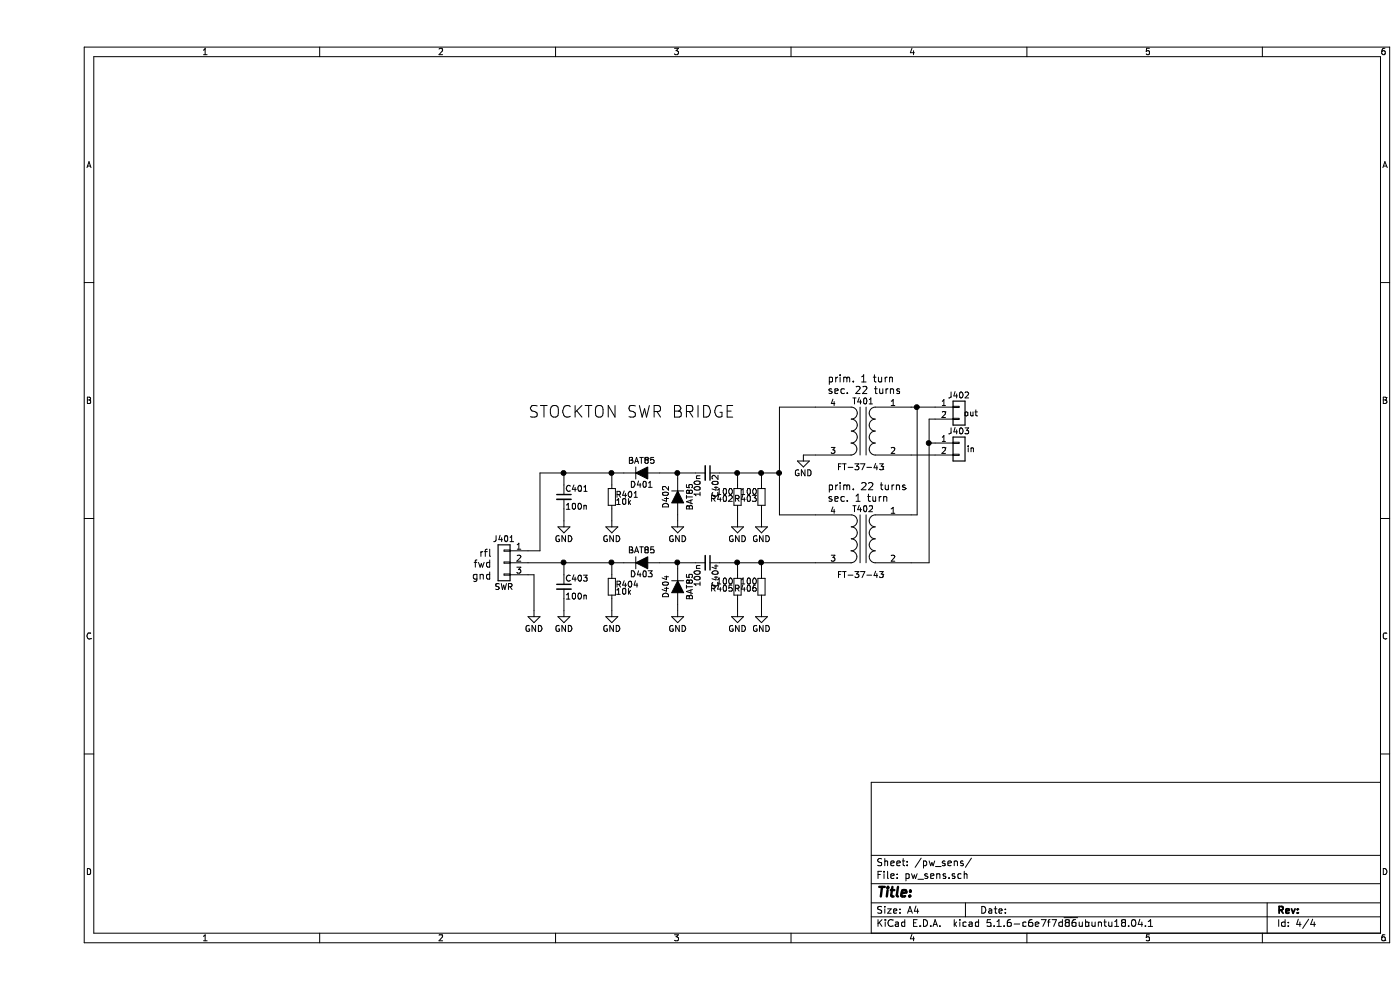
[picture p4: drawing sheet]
EESchema Schematic File Version 4
EELAYER 30 0
EELAYER END
$Descr A4 11693 8268
encoding utf-8
Sheet 4 4
Title ""
Date ""
Rev ""
Comp ""
Comment1 ""
Comment2 ""
Comment3 ""
Comment4 ""
$EndDescr
$Comp
L remote3-rescue:R_Small R403
U 1 1
P 6050 4150
F 0 "R403" H 6080 4170 50  0000 L CNN
F 1 "100" H 6080 4110 50  0000 L CNN
F 2 "Resistors_SMD:R_0805_HandSoldering" H 6050 4150 50  0001 C CNN
F 3 "" H 6050 4150 50  0001 C CNN
	1    6050 4150
	-1   0    0    1   
$EndComp
$Comp
L remote3-rescue:R_Small R401
U 1 1
P 4800 4150
F 0 "R401" H 4830 4170 50  0000 L CNN
F 1 "10k" H 4830 4110 50  0000 L CNN
F 2 "Resistors_SMD:R_0805_HandSoldering" H 4800 4150 50  0001 C CNN
F 3 "" H 4800 4150 50  0001 C CNN
	1    4800 4150
	1    0    0    -1  
$EndComp
$Comp
L remote3-rescue:C_Small C401
U 1 1
P 4400 4150
AR Path="/5DD51F47" Ref="C401"  Part="1" 
AR Path="/5DD51B4A/5DD51F47" Ref="C401"  Part="1" 
F 0 "C401" H 4410 4220 50  0000 L CNN
F 1 "100n" H 4410 4070 50  0000 L CNN
F 2 "Capacitors_SMD:C_0805_HandSoldering" H 4400 4150 50  0001 C CNN
F 3 "" H 4400 4150 50  0001 C CNN
	1    4400 4150
	1    0    0    -1  
$EndComp
$Comp
L power:GND #PWR0145
U 1 1
P 4400 4350
F 0 "#PWR0145" H 4400 4100 50  0001 C CNN
F 1 "GND" H 4400 4200 50  0000 C CNN
F 2 "" H 4400 4350 50  0001 C CNN
F 3 "" H 4400 4350 50  0001 C CNN
	1    4400 4350
	1    0    0    -1  
$EndComp
$Comp
L remote3-rescue:D_ALT D402
U 1 1
P 5350 4150
F 0 "D402" H 5350 4250 50  0000 C CNN
F 1 "BAT85" H 5350 4050 50  0000 C CNN
F 2 "Diodes_SMD:D_SOD-123" H 5350 4150 50  0001 C CNN
F 3 "" H 5350 4150 50  0001 C CNN
	1    5350 4150
	0    -1   1    0   
$EndComp
$Comp
L power:GND #PWR0146
U 1 1
P 4800 4350
F 0 "#PWR0146" H 4800 4100 50  0001 C CNN
F 1 "GND" H 4800 4200 50  0000 C CNN
F 2 "" H 4800 4350 50  0001 C CNN
F 3 "" H 4800 4350 50  0001 C CNN
	1    4800 4350
	1    0    0    -1  
$EndComp
$Comp
L remote3-rescue:D_ALT D401
U 1 1
P 5050 3950
F 0 "D401" H 5050 4050 50  0000 C CNN
F 1 "BAT85" H 5050 3850 50  0000 C CNN
F 2 "Diodes_SMD:D_SOD-123" H 5050 3950 50  0001 C CNN
F 3 "" H 5050 3950 50  0001 C CNN
	1    5050 3950
	1    0    0    1   
$EndComp
$Comp
L remote3-rescue:Transformer_1P_1S T401
U 1 1
P 6900 3600
F 0 "T401" H 6900 3850 50  0000 C CNN
F 1 "FT-37-43 " H 6900 3300 50  0000 C CNN
F 2 "Inductors_THT:L_Toroid_Vertical_L10.0mm_W5.0mm_P5.08mm" H 6900 3600 50  0001 C CNN
F 3 "" H 6900 3600 50  0001 C CNN
	1    6900 3600
	-1   0    0    -1  
$EndComp
$Comp
L power:GND #PWR0147
U 1 1
P 5350 4350
F 0 "#PWR0147" H 5350 4100 50  0001 C CNN
F 1 "GND" H 5350 4200 50  0000 C CNN
F 2 "" H 5350 4350 50  0001 C CNN
F 3 "" H 5350 4350 50  0001 C CNN
	1    5350 4350
	1    0    0    -1  
$EndComp
$Comp
L power:GND #PWR0148
U 1 1
P 6400 3800
F 0 "#PWR0148" H 6400 3550 50  0001 C CNN
F 1 "GND" H 6400 3650 50  0000 C CNN
F 2 "" H 6400 3800 50  0001 C CNN
F 3 "" H 6400 3800 50  0001 C CNN
	1    6400 3800
	1    0    0    -1  
$EndComp
$Comp
L remote3-rescue:C_Small C402
U 1 1
P 5600 3950
AR Path="/5DD5250A" Ref="C402"  Part="1" 
AR Path="/5DD51B4A/5DD5250A" Ref="C402"  Part="1" 
F 0 "C402" H 5610 4020 50  0000 L CNN
F 1 "100n" H 5610 3870 50  0000 L CNN
F 2 "Capacitors_SMD:C_0805_HandSoldering" H 5600 3950 50  0001 C CNN
F 3 "" H 5600 3950 50  0001 C CNN
	1    5600 3950
	0    1    1    0   
$EndComp
$Comp
L remote3-rescue:R_Small R402
U 1 1
P 5850 4150
F 0 "R402" H 5880 4170 50  0000 L CNN
F 1 "100" H 5880 4110 50  0000 L CNN
F 2 "Resistors_SMD:R_0805_HandSoldering" H 5850 4150 50  0001 C CNN
F 3 "" H 5850 4150 50  0001 C CNN
	1    5850 4150
	-1   0    0    1   
$EndComp
$Comp
L power:GND #PWR0149
U 1 1
P 5850 4350
F 0 "#PWR0149" H 5850 4100 50  0001 C CNN
F 1 "GND" H 5850 4200 50  0000 C CNN
F 2 "" H 5850 4350 50  0001 C CNN
F 3 "" H 5850 4350 50  0001 C CNN
	1    5850 4350
	1    0    0    -1  
$EndComp
$Comp
L power:GND #PWR0150
U 1 1
P 6050 4350
F 0 "#PWR0150" H 6050 4100 50  0001 C CNN
F 1 "GND" H 6050 4200 50  0000 C CNN
F 2 "" H 6050 4350 50  0001 C CNN
F 3 "" H 6050 4350 50  0001 C CNN
	1    6050 4350
	1    0    0    -1  
$EndComp
$Comp
L remote3-rescue:Conn_01x02 J402
U 1 1
P 7700 3400
F 0 "J402" H 7700 3500 50  0000 C CNN
F 1 "out" H 7800 3350 50  0000 C CNN
F 2 "Pin_Headers:Pin_Header_Straight_1x02_Pitch2.54mm" H 7700 3400 50  0001 C CNN
F 3 "" H 7700 3400 50  0001 C CNN
	1    7700 3400
	1    0    0    -1  
$EndComp
$Comp
L remote3-rescue:Conn_01x02 J403
U 1 1
P 7700 3700
F 0 "J403" H 7700 3800 50  0000 C CNN
F 1 "in" H 7800 3650 50  0000 C CNN
F 2 "Pin_Headers:Pin_Header_Straight_1x02_Pitch2.54mm" H 7700 3700 50  0001 C CNN
F 3 "" H 7700 3700 50  0001 C CNN
	1    7700 3700
	1    0    0    -1  
$EndComp
$Comp
L power:GND #PWR0151
U 1 1
P 4150 5100
F 0 "#PWR0151" H 4150 4850 50  0001 C CNN
F 1 "GND" H 4150 4950 50  0000 C CNN
F 2 "" H 4150 5100 50  0001 C CNN
F 3 "" H 4150 5100 50  0001 C CNN
	1    4150 5100
	1    0    0    -1  
$EndComp
Text Notes 6600 3300 0    60   ~ 0
prim. 1 turn\nsec. 22 turns
$Comp
L remote3-rescue:Transformer_1P_1S T402
U 1 1
P 6900 4500
F 0 "T402" H 6900 4750 50  0000 C CNN
F 1 "FT-37-43 " H 6900 4200 50  0000 C CNN
F 2 "Inductors_THT:L_Toroid_Vertical_L10.0mm_W5.0mm_P5.08mm" H 6900 4500 50  0001 C CNN
F 3 "" H 6900 4500 50  0001 C CNN
	1    6900 4500
	-1   0    0    -1  
$EndComp
Text Notes 6600 4200 0    60   ~ 0
prim. 22 turns\nsec. 1 turn
Wire Wire Line
	7300 3400 7350 3400
Wire Wire Line
	7300 3800 7500 3800
Wire Wire Line
	7500 3500 7450 3500
Wire Wire Line
	7450 3500 7450 3700
Wire Wire Line
	7450 3700 7500 3700
Wire Wire Line
	6400 3800 6500 3800
Wire Wire Line
	5700 3950 5850 3950
Wire Wire Line
	5850 4050 5850 3950
Connection ~ 5850 3950
Wire Wire Line
	6050 4050 6050 3950
Connection ~ 6050 3950
Wire Wire Line
	5850 4350 5850 4250
Wire Wire Line
	6050 4350 6050 4250
Wire Wire Line
	5350 4350 5350 4300
Wire Wire Line
	5200 3950 5350 3950
Wire Wire Line
	5350 4000 5350 3950
Connection ~ 5350 3950
Wire Wire Line
	4200 3950 4400 3950
Wire Wire Line
	4400 4050 4400 3950
Wire Wire Line
	4800 4050 4800 3950
Connection ~ 4800 3950
Wire Wire Line
	4800 4350 4800 4250
Wire Wire Line
	4400 4350 4400 4250
Wire Wire Line
	7350 3400 7350 4300
Wire Wire Line
	7350 4300 7300 4300
Connection ~ 7350 3400
Wire Wire Line
	7450 4700 7300 4700
Connection ~ 7450 3700
$Comp
L remote3-rescue:R_Small R406
U 1 1
P 6050 4900
F 0 "R406" H 6080 4920 50  0000 L CNN
F 1 "100" H 6080 4860 50  0000 L CNN
F 2 "Resistors_SMD:R_0805_HandSoldering" H 6050 4900 50  0001 C CNN
F 3 "" H 6050 4900 50  0001 C CNN
	1    6050 4900
	-1   0    0    1   
$EndComp
$Comp
L remote3-rescue:R_Small R404
U 1 1
P 4800 4900
F 0 "R404" H 4830 4920 50  0000 L CNN
F 1 "10k" H 4830 4860 50  0000 L CNN
F 2 "Resistors_SMD:R_0805_HandSoldering" H 4800 4900 50  0001 C CNN
F 3 "" H 4800 4900 50  0001 C CNN
	1    4800 4900
	1    0    0    -1  
$EndComp
$Comp
L remote3-rescue:C_Small C403
U 1 1
P 4400 4900
AR Path="/5DE60301" Ref="C403"  Part="1" 
AR Path="/5DD51B4A/5DE60301" Ref="C403"  Part="1" 
F 0 "C403" H 4410 4970 50  0000 L CNN
F 1 "100n" H 4410 4820 50  0000 L CNN
F 2 "Capacitors_SMD:C_0805_HandSoldering" H 4400 4900 50  0001 C CNN
F 3 "" H 4400 4900 50  0001 C CNN
	1    4400 4900
	1    0    0    -1  
$EndComp
$Comp
L power:GND #PWR0152
U 1 1
P 4400 5100
F 0 "#PWR0152" H 4400 4850 50  0001 C CNN
F 1 "GND" H 4400 4950 50  0000 C CNN
F 2 "" H 4400 5100 50  0001 C CNN
F 3 "" H 4400 5100 50  0001 C CNN
	1    4400 5100
	1    0    0    -1  
$EndComp
$Comp
L remote3-rescue:D_ALT D404
U 1 1
P 5350 4900
F 0 "D404" H 5350 5000 50  0000 C CNN
F 1 "BAT85" H 5350 4800 50  0000 C CNN
F 2 "Diodes_SMD:D_SOD-123" H 5350 4900 50  0001 C CNN
F 3 "" H 5350 4900 50  0001 C CNN
	1    5350 4900
	0    -1   1    0   
$EndComp
$Comp
L power:GND #PWR0153
U 1 1
P 4800 5100
F 0 "#PWR0153" H 4800 4850 50  0001 C CNN
F 1 "GND" H 4800 4950 50  0000 C CNN
F 2 "" H 4800 5100 50  0001 C CNN
F 3 "" H 4800 5100 50  0001 C CNN
	1    4800 5100
	1    0    0    -1  
$EndComp
$Comp
L remote3-rescue:D_ALT D403
U 1 1
P 5050 4700
F 0 "D403" H 5050 4800 50  0000 C CNN
F 1 "BAT85" H 5050 4600 50  0000 C CNN
F 2 "Diodes_SMD:D_SOD-123" H 5050 4700 50  0001 C CNN
F 3 "" H 5050 4700 50  0001 C CNN
	1    5050 4700
	1    0    0    1   
$EndComp
$Comp
L power:GND #PWR0154
U 1 1
P 5350 5100
F 0 "#PWR0154" H 5350 4850 50  0001 C CNN
F 1 "GND" H 5350 4950 50  0000 C CNN
F 2 "" H 5350 5100 50  0001 C CNN
F 3 "" H 5350 5100 50  0001 C CNN
	1    5350 5100
	1    0    0    -1  
$EndComp
$Comp
L remote3-rescue:C_Small C404
U 1 1
P 5600 4700
AR Path="/5DE60325" Ref="C404"  Part="1" 
AR Path="/5DD51B4A/5DE60325" Ref="C404"  Part="1" 
F 0 "C404" H 5610 4770 50  0000 L CNN
F 1 "100n" H 5610 4620 50  0000 L CNN
F 2 "Capacitors_SMD:C_0805_HandSoldering" H 5600 4700 50  0001 C CNN
F 3 "" H 5600 4700 50  0001 C CNN
	1    5600 4700
	0    1    1    0   
$EndComp
$Comp
L remote3-rescue:R_Small R405
U 1 1
P 5850 4900
F 0 "R405" H 5880 4920 50  0000 L CNN
F 1 "100" H 5880 4860 50  0000 L CNN
F 2 "Resistors_SMD:R_0805_HandSoldering" H 5850 4900 50  0001 C CNN
F 3 "" H 5850 4900 50  0001 C CNN
	1    5850 4900
	-1   0    0    1   
$EndComp
$Comp
L power:GND #PWR0155
U 1 1
P 5850 5100
F 0 "#PWR0155" H 5850 4850 50  0001 C CNN
F 1 "GND" H 5850 4950 50  0000 C CNN
F 2 "" H 5850 5100 50  0001 C CNN
F 3 "" H 5850 5100 50  0001 C CNN
	1    5850 5100
	1    0    0    -1  
$EndComp
$Comp
L power:GND #PWR0156
U 1 1
P 6050 5100
F 0 "#PWR0156" H 6050 4850 50  0001 C CNN
F 1 "GND" H 6050 4950 50  0000 C CNN
F 2 "" H 6050 5100 50  0001 C CNN
F 3 "" H 6050 5100 50  0001 C CNN
	1    6050 5100
	1    0    0    -1  
$EndComp
Wire Wire Line
	5700 4700 5850 4700
Wire Wire Line
	5850 4800 5850 4700
Connection ~ 5850 4700
Wire Wire Line
	6050 4800 6050 4700
Connection ~ 6050 4700
Wire Wire Line
	5850 5100 5850 5000
Wire Wire Line
	6050 5100 6050 5000
Wire Wire Line
	5350 5100 5350 5050
Wire Wire Line
	5200 4700 5350 4700
Wire Wire Line
	5350 4750 5350 4700
Connection ~ 5350 4700
Wire Wire Line
	4400 4700 4400 4800
Wire Wire Line
	4800 4800 4800 4700
Connection ~ 4800 4700
Wire Wire Line
	4800 5100 4800 5000
Wire Wire Line
	4400 5100 4400 5000
Wire Wire Line
	6200 3400 6200 3950
Wire Wire Line
	6200 4300 6500 4300
Wire Wire Line
	6200 3400 6500 3400
Connection ~ 6200 3950
$Comp
L remote3-rescue:Conn_01x03 J401
U 1 1
P 3900 4700
F 0 "J401" H 3900 4900 50  0000 C CNN
F 1 "SWR" H 3900 4500 50  0000 C CNN
F 2 "Pin_Headers:Pin_Header_Straight_1x03_Pitch2.54mm" H 3900 4700 50  0001 C CNN
F 3 "" H 3900 4700 50  0001 C CNN
	1    3900 4700
	-1   0    0    -1  
$EndComp
Text Notes 3800 4750 2    60   ~ 0
fwd
Text Notes 3800 4660 2    60   ~ 0
rfl
Text Notes 3800 4850 2    60   ~ 0
gnd
Connection ~ 4400 4700
Wire Wire Line
	4200 4600 4100 4600
Wire Wire Line
	4200 3950 4200 4600
Connection ~ 4400 3950
Wire Wire Line
	4100 4700 4400 4700
Text Notes 4100 3500 0    98   ~ 0
STOCKTON SWR BRIDGE
Wire Wire Line
	4100 4800 4150 4800
Wire Wire Line
	4150 4800 4150 5100
Wire Wire Line
	5850 3950 6050 3950
Wire Wire Line
	6050 3950 6200 3950
Wire Wire Line
	5350 3950 5500 3950
Wire Wire Line
	4800 3950 4900 3950
Wire Wire Line
	7350 3400 7500 3400
Wire Wire Line
	7450 3700 7450 4700
Wire Wire Line
	5850 4700 6050 4700
Wire Wire Line
	6050 4700 6500 4700
Wire Wire Line
	5350 4700 5500 4700
Wire Wire Line
	4800 4700 4900 4700
Wire Wire Line
	6200 3950 6200 4300
Wire Wire Line
	4400 4700 4800 4700
Wire Wire Line
	4400 3950 4800 3950
$EndSCHEMATC
